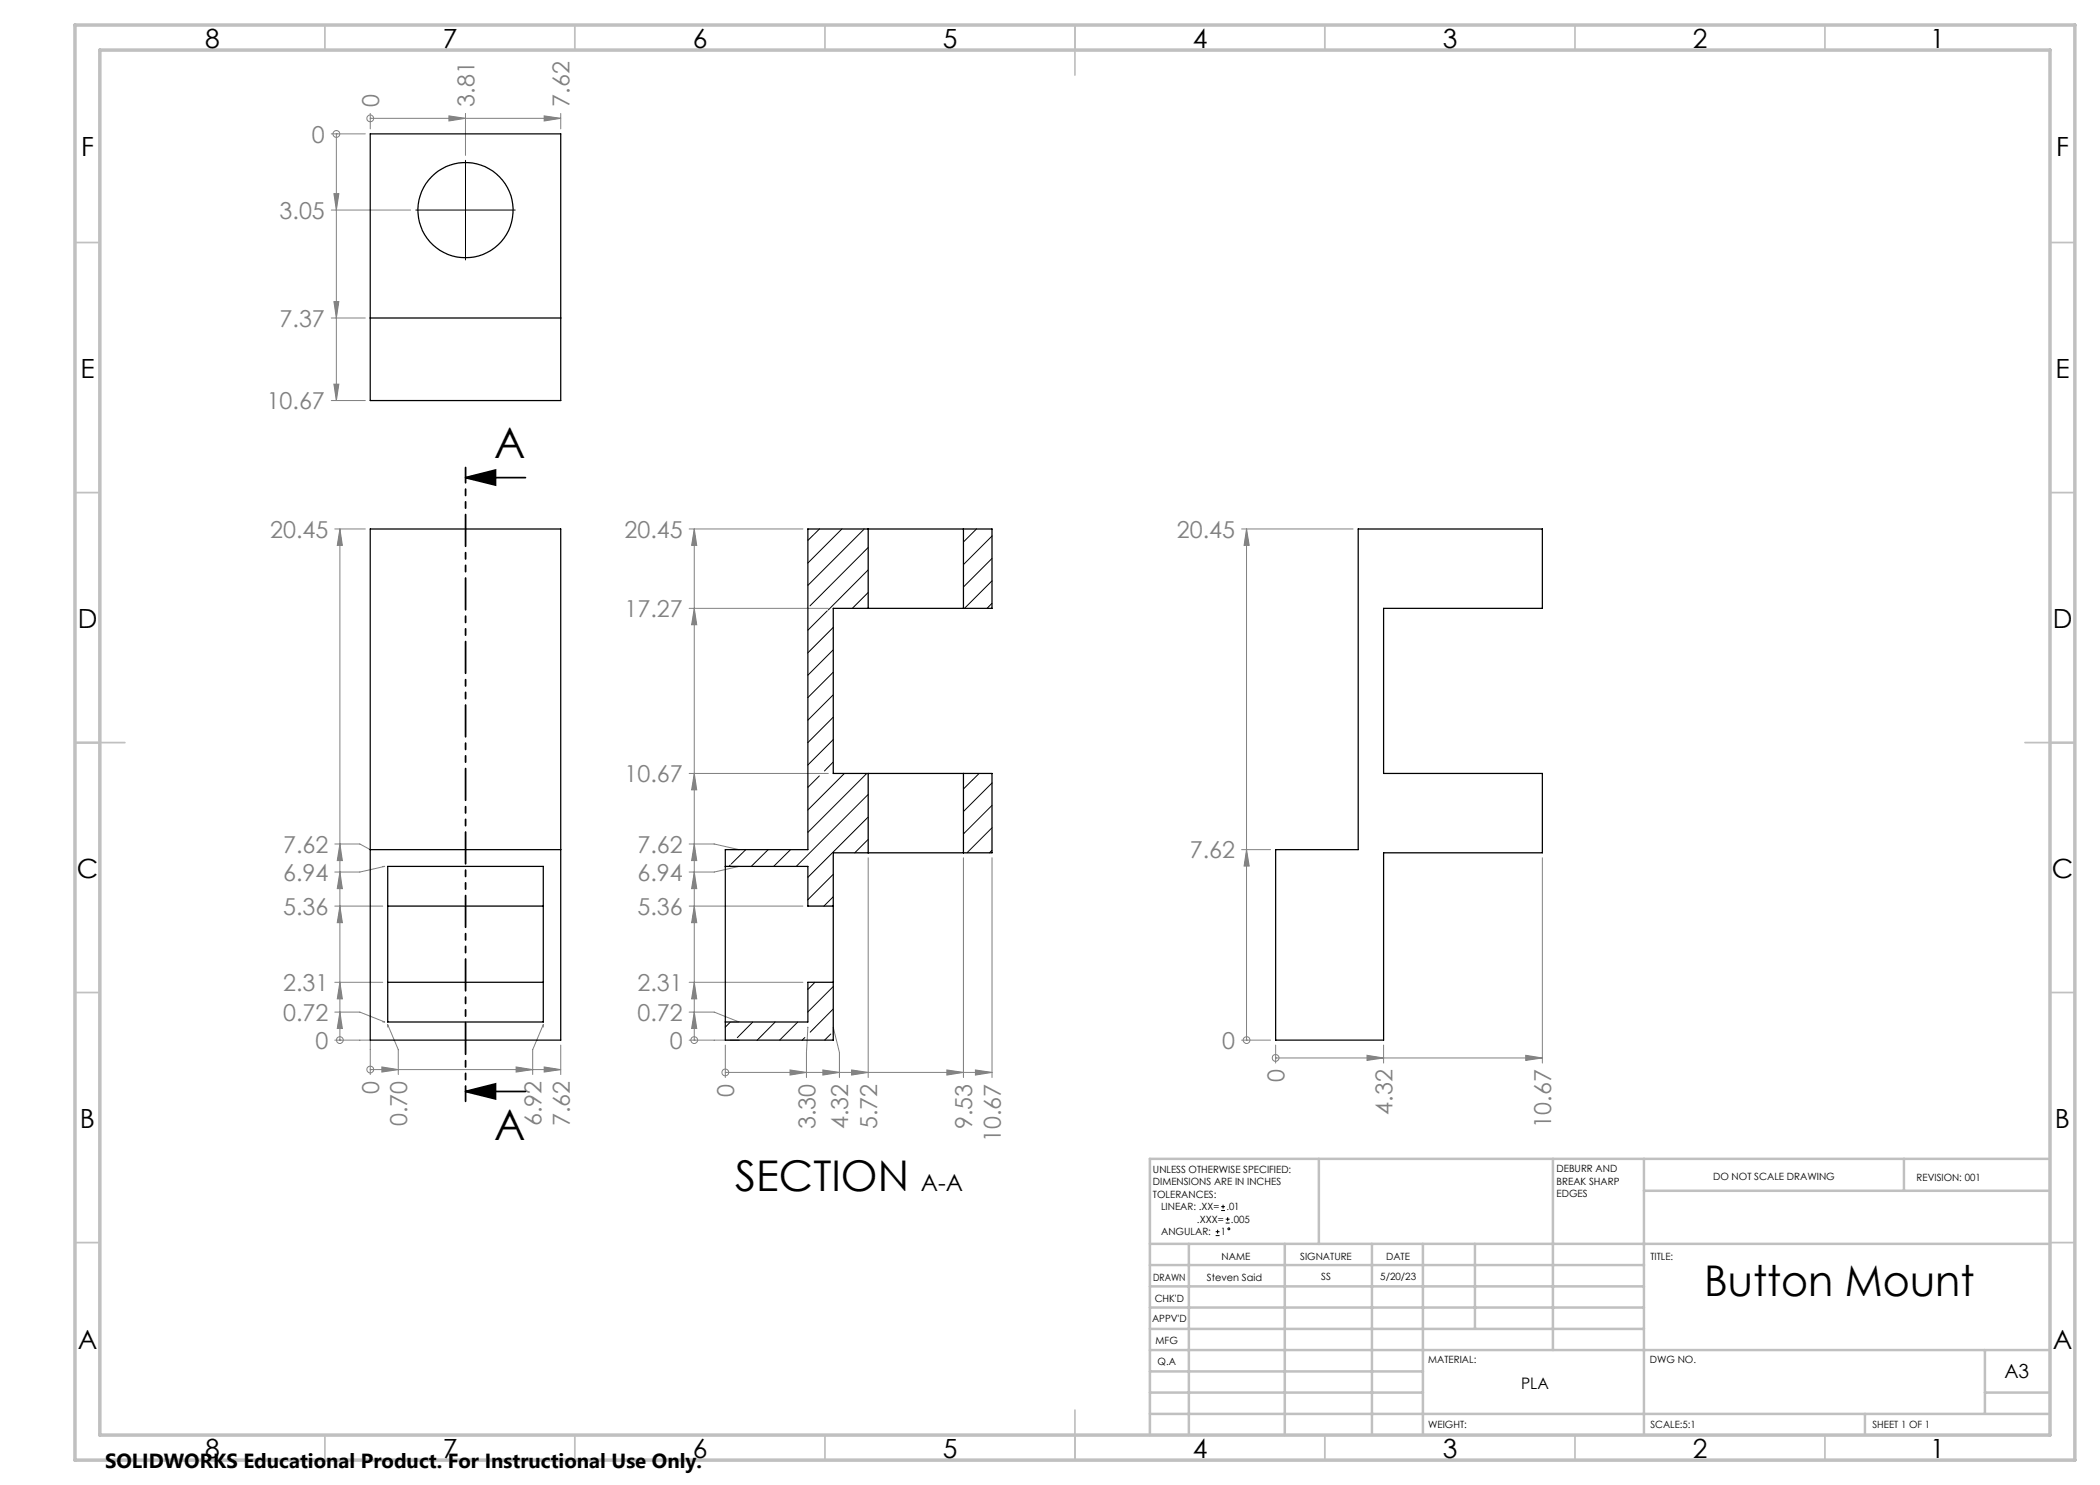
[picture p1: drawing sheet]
<svg xmlns="http://www.w3.org/2000/svg" width="420mm" height="297mm" viewBox="0 0 420 297" stroke-linecap="round" stroke-linejoin="round" font-family="sans-serif">
<g fill="none" stroke="#c0c0c0" stroke-width=".35">
<path d="M65 5v5M115 5v5M165 5v5M215 5v10M265 5v5M315 5v5M365 5v5M15 48.5h5M410 48.5h5M15 98.5h5M410 98.5h5M15 148.5h10"/>
<path d="M405 148.5h10M15 198.5h5M410 198.5h5M15 248.5h5M410 248.5h5M65 287v5M115 287v5M165 287v5M215 282v10M265 287v5M315 287v5M365 287v5"/>
</g>
<g fill="none" stroke="#c0c0c0" stroke-width=".5">
<path d="M263.8 231.8v17M310.6 231.8v38.2M328.8 231.8v55.2M328.8 238.2h81.2M380.8 231.8v6.4M410 231.8h-180v55.2M230 248.8h180M230 257.3h98.8M230 253h98.8M237.8 248.8v38.2M257 248.8v38.2M274.4 248.8v38.2"/>
<path d="M284.6 248.8v38.2M295 248.8v17M230 265.8h98.8M230 261.5h98.8M230 278.5h54.6M230 274.3h54.6M230 270h180M397 278.5h13M397 270v12.8M230 282.8h180M373 282.8v4.2"/>
</g>
<path d="M15 5h400v287h-400zM20 10h390v277h-390z" fill="none" stroke="#c0c0c0" stroke-width=".7"/>
<path d="M93.1 95.5l6-1.5v3zM93.1 95.5h12M93.1 218.3l6-1.5v3zM93.1 218.3h12" fill="none" stroke="#000" stroke-width=".35"/>
<g fill="none" stroke="#808080" stroke-width=".2">
<path d="M66.3 26.8h6.8M66.8 38.7h1l-.5 3.3zM67.3 26.8h.1M67.3 26.8v53.3M74 23.7h.1M74 22.7v3.1M74 23.7h38.1M89.8 23.2l3.3 .5-3.3 .5zM93.1 22.7v8.4M108.8 23.2l3.3 .5-3.3 .5zM112.1 22.7v3.1M66.3 42h15.8"/>
<path d="M66.3 63.6h6.8M66.8 60.3h1l-.5 3.3zM66.8 76.8h1l-.5 3.3zM66.3 80.1h6.8M67 105.8h6.1M68 105.8v102.2M68 105.8l.5 3.3h-1zM137.8 105.8h22.8M138.9 105.8l.4 3.3h-1zM138.9 105.8v102.2M248.3 105.8h22.3M249.3 105.8l.5 3.3h-1z"/>
<path d="M249.3 105.8v102.2M137.8 121.7h27.9M138.9 121.7l.4 3.3h-1zM137.8 154.7h27.9M138.9 154.7l.4 3.3h-1zM67 168.8h5l2 1.1M68 174.4l.5 3.3h-1zM68 168.8l.5 3.3h-1zM76.6 173.3h.3l-4.9 1.1h-5M137.8 168.8h5l5 1.1h-1.8M138.9 174.4l.4 3.3h-1zM138.9 168.8l.4 3.3h-1z"/>
<path d="M146 173.3h1.8l-5 1.1h-5M173.6 171.6v43.9M192.7 171.6v43.9M198.4 171.6v43.9M248.3 169.9h5.8M249.3 169.9l.5 3.3h-1zM308.5 171.6v41M67 196.5h9.6M67 181.2h9.6M68 196.5l.5 3.3h-1zM68 181.2l.5 3.3h-1zM137.8 196.5h22.8"/>
<path d="M137.8 181.2h22.8M138.9 196.5l.4 3.3h-1zM138.9 181.2l.4 3.3h-1zM67 208h7v6.9M67 202.4h5l4.9 2h-.3M68 208h.1M68 202.4l.5 3.3h-1zM74 213.9h.1M74 213.9h38.1M76.4 213.4l3.3 .5-3.3 .5zM77.5 205.4v-.5l2.2 5v5M103.2 213.4l3.3 .5-3.3 .5z"/>
<path d="M108.7 205.4v-.5l-2.2 5v5M108.8 213.4l3.3 .5-3.3 .5zM112.1 209v5.9M137.8 208h10M137.8 202.4h5l5 2h-1.8M138.9 208h.1M138.9 202.4l.4 3.3h-1zM145.1 214.5h.1M145.1 209v6.5M145.1 214.5h53.3M158 214l3.3 .5-3.3 .5zM161.6 205.4l-.3 5.1v5"/>
<path d="M164.6 214l3.3 .5-3.3 .5zM166.7 207v-1.5l1.2 5v5M170.3 214l3.3 .5-3.3 .5zM189.4 214l3.3 .5-3.3 .5zM195.1 214l3.3 .5-3.3 .5zM248.3 208h5.8M249.3 208h.1M255.1 211.6h.1M255.1 209v3.6M255.1 211.6h53.4M273.4 211.1l3.3 .5-3.3 .5zM276.7 209v3.6"/>
<path d="M305.2 211.1l3.3 .5-3.3 .5z"/>
<circle cx="67.3" cy="26.8" r=".68"/>
<circle cx="74" cy="23.7" r=".68"/>
<circle cx="68" cy="208" r=".68"/>
<circle cx="74" cy="213.9" r=".68"/>
<circle cx="138.8" cy="208" r=".68"/>
<circle cx="145" cy="214.5" r=".69"/>
<circle cx="249.3" cy="208" r=".68"/>
<circle cx="255.1" cy="211.6" r=".68"/>
</g>
<path d="M93.1 32.1v19.9M83.1 42h19.9" fill="none" stroke="#000" stroke-width=".2"/>
<path d="M93.1 93.5v126.8" fill="none" stroke="#000" stroke-width=".35" stroke-dasharray="6.3 1.3 1.3 1.3 1.3 1.3" stroke-dashoffset="3.3"/>
<path d="M93.1 95.5l6-1.5v3zM93.1 218.3l6-1.5v3z" fill="#000"/>
<g fill="#808080">
<path d="M68 202.4l.5 3.3h-1zM68 196.5l.5 3.3h-1zM68 181.2l.5 3.3h-1zM68 174.4l.5 3.3h-1zM68 168.8l.5 3.3h-1zM68 105.8l.5 3.3h-1zM66.8 38.7h1l-.5 3.3zM66.8 60.3h1l-.5 3.3zM66.8 76.8h1l-.5 3.3zM249.3 169.9l.5 3.3h-1zM249.3 105.8l.5 3.3h-1zM138.9 202.4l.4 3.3h-1zM138.9 196.5l.4 3.3h-1zM138.9 181.2l.4 3.3h-1zM138.9 174.4l.4 3.3h-1zM138.9 168.8l.4 3.3h-1zM138.9 154.7l.4 3.3h-1zM138.9 121.7l.4 3.3h-1zM138.9 105.8l.4 3.3h-1z"/>
<path d="M76.4 213.4l3.3 .5-3.3 .5zM103.2 213.4l3.3 .5-3.3 .5zM108.8 213.4l3.3 .5-3.3 .5z"/>
<path d="M89.8 23.2l3.3 .5-3.3 .5zM108.8 23.2l3.3 .5-3.3 .5z"/>
<path d="M273.4 211.1l3.3 .5-3.3 .5zM305.2 211.1l3.3 .5-3.3 .5zM158 214l3.3 .5-3.3 .5zM164.6 214l3.3 .5-3.3 .5zM170.3 214l3.3 .5-3.3 .5zM189.4 214l3.3 .5-3.3 .5zM195.1 214l3.3 .5-3.3 .5z"/>
</g>
<g fill="none" stroke="#000" stroke-width=".25">
<path d="M74 26.8h38.1v53.3h-38.1zM74 63.6h38.1M74 105.8h38.1v102.2h-38.1zM173.6 105.8h19.1M173.6 105.8h-12v64.1h-16.5v38.1h21.6v-37.4h6.9M173.6 105.8v15.9M192.7 105.8h5.7v15.9h-5.7M192.7 105.8v15.9M271.6 105.8h36.9v15.9h-31.8v33h31.8v15.9h-31.8v37.4h-21.6v-38.1h16.5zM173.6 121.7h19.1M173.6 121.7h-6.9v33h6.9M173.6 154.7h19.1"/>
<path d="M173.6 154.7v15.9M192.7 154.7h5.7v15.9h-5.7M192.7 154.7v15.9M74 169.9h38.1M77.5 173.3h31.2v31.1h-31.2zM145.1 173.3h16.5v7.9h5.1M173.6 170.6h19.1M77.5 181.2h31.2M77.5 196.5h31.2M166.7 196.5h-5.1v7.9h-16.5"/>
<circle cx="93.1" cy="42" r="9.5"/>
</g>
<g fill="none" stroke="#000" stroke-width=".2">
<path d="M163.9 105.8l-2.3 2.3M168.4 105.8l-6.8 6.8M172.9 105.8l-11.3 11.3M173.6 109.5l-11.6 11.7M173.6 114l-7.9 8M173.6 118.5l-3.1 3.2M195.3 105.8l-2.6 2.6M198.4 107.2l-5.7 5.7M198.4 116.2l-5.5 5.5M198.4 111.7l-5.7 5.7M165.5 122.2l-3.9 3.8M166.7 125.5l-5.1 5.1"/>
<path d="M166.7 130l-5.1 5M166.7 134.4l-5.1 5.1M166.7 139l-5.1 5M198.4 120.6l-1 1.1M163.9 155.2l-2.3 2.3M166.7 143.4l-5.1 5.1M166.7 147.9l-5.1 5.1M166.7 152.4l-1.8 1.8M168.9 154.7l-7.3 7.3M173.4 154.7l-11.8 11.8M173.6 158.9l-14.4 14.4M195.8 154.7l-3.1 3.1"/>
<path d="M198.4 156.6l-5.7 5.7M146.1 173l-.3 .2M149.2 169.9l-2.9 2.9M153.6 169.9l-3.4 3.4M158.1 169.9l-3.4 3.4M166.7 174.9l-5.1 5M166.7 179.3l-1.9 1.9M173.6 163.4l-12 12.1M173.6 167.9l-2.6 2.7M198.4 165.6l-5 5M198.4 161.1l-5.7 5.7M198.4 170l-.5 .6"/>
<path d="M163 196.5l-1.4 1.4M166.7 197.3l-5.1 5.1M146.1 204.4l-1 1M150.6 204.4l-3.1 3.1M155 204.4l-3.6 3.6M159.6 204.4l-3.7 3.6M161 207.5l-.6 .5M166.2 206.8l-1.3 1.2M166.7 201.8l-4.7 4.6M243.1 247.1h.8M243.1 246.3h.8M243.5 246v.7"/>
<path d="M244.2 242.1h.8M244.2 241.3h.8M244.6 240.9v.8M245.1 244.6h.8M245.1 243.8h.8M245.5 243.4v.8"/>
<circle cx="245.8" cy="245.8" r=".19"/>
</g>
<g font-size="8.5">
<text x="98.9" y="91.6">A</text>
<text x="98.9" y="227.9">A</text>
<text x="147" y="238.1">SECTION</text>
<text x="340.8" y="259.3">Button Mount</text>
</g>
<g font-size="5.3">
<text x="41" y="9.5">8</text>
<text x="88.5" y="9.5">7</text>
<text x="138.5" y="9.5">6</text>
<text x="188.5" y="9.5">5</text>
<text x="238.5" y="9.5">4</text>
<text x="288.5" y="9.5">3</text>
<text x="338.5" y="9.5">2</text>
<text x="386" y="9.5">1</text>
<text x="16.2" y="31.2">F</text>
<text x="411.2" y="31.2">F</text>
<text x="16.1" y="75.5">E</text>
<text x="411.1" y="75.5">E</text>
<text x="15.5" y="125.5">D</text>
<text x="410.5" y="125.5">D</text>
<text x="15.4" y="175.5">C</text>
<text x="410.4" y="175.5">C</text>
<text x="16" y="225.5">B</text>
<text x="411" y="225.5">B</text>
<text x="15.5" y="269.7">A</text>
<text x="410.5" y="269.7">A</text>
<text x="41" y="291.5">8</text>
<text x="88.5" y="291.5">7</text>
<text x="138.5" y="291.5">6</text>
<text x="188.5" y="291.5">5</text>
<text x="238.5" y="291.5">4</text>
<text x="288.5" y="291.5">3</text>
<text x="338.5" y="291.5">2</text>
<text x="386" y="291.5">1</text>
</g>
<g font-size="4.7" fill="#808080">
<text x="75.8" y="21.4" transform="rotate(-90 75.8 21.4)">0</text>
<text x="94.9" y="21.4" transform="rotate(-90 94.9 21.4)">3.81</text>
<text x="113.9" y="21.4" transform="rotate(-90 113.9 21.4)">7.62</text>
<text x="62.4" y="28.5">0</text>
<text x="55.9" y="43.8">3.05</text>
<text x="55.9" y="65.4">7.37</text>
<text x="53.3" y="81.9">10.67</text>
<text x="54" y="107.5">20.45</text>
<text x="124.9" y="107.5">20.45</text>
<text x="235.4" y="107.5">20.45</text>
<text x="124.9" y="123.4">17.27</text>
<text x="124.9" y="156.4">10.67</text>
<text x="56.6" y="170.5">7.62</text>
<text x="127.5" y="170.5">7.62</text>
<text x="238" y="171.7">7.62</text>
<text x="56.6" y="176.2">6.94</text>
<text x="127.5" y="176.2">6.94</text>
<text x="56.6" y="183">5.36</text>
<text x="127.5" y="183">5.36</text>
<text x="56.6" y="198.2">2.31</text>
<text x="127.5" y="198.2">2.31</text>
<text x="56.6" y="204.2">0.72</text>
<text x="63.1" y="209.8">0</text>
<text x="127.5" y="204.2">0.72</text>
<text x="134" y="209.8">0</text>
<text x="244.4" y="209.8">0</text>
<text x="75.8" y="218.8" transform="rotate(-90 75.8 218.8)">0</text>
<text x="146.8" y="219.4" transform="rotate(-90 146.8 219.4)">0</text>
<text x="256.9" y="216.5" transform="rotate(-90 256.9 216.5)">0</text>
<text x="81.4" y="225.2" transform="rotate(-90 81.4 225.2)">0.70</text>
<text x="108.3" y="225.2" transform="rotate(-90 108.3 225.2)">6.92</text>
<text x="113.9" y="225.2" transform="rotate(-90 113.9 225.2)">7.62</text>
<text x="163.1" y="225.8" transform="rotate(-90 163.1 225.8)">3.30</text>
<text x="169.7" y="225.8" transform="rotate(-90 169.7 225.8)">4.32</text>
<text x="175.4" y="225.8" transform="rotate(-90 175.4 225.8)">5.72</text>
<text x="194.5" y="225.8" transform="rotate(-90 194.5 225.8)">9.53</text>
<text x="278.5" y="222.9" transform="rotate(-90 278.5 222.9)">4.32</text>
<text x="310.2" y="225.5" transform="rotate(-90 310.2 225.5)">10.67</text>
<text x="200.2" y="228.4" transform="rotate(-90 200.2 228.4)">10.67</text>
</g>
<text font-size="4.7" x="184.2" y="238.1">A-A</text>
<text font-size="4.1" x="21" y="293.7">SOLIDWORKS Educational Product. For Instructional Use Only.</text>
<text font-size="3.9" x="400.9" y="275.5">A3</text>
<text font-size="3.2" x="304.2" y="277.9">PLA</text>
<g font-size="2">
<text x="230.6" y="234.6">UNLESS OTHERWISE SPECIFIED:</text>
<text x="230.6" y="237.1">DIMENSIONS ARE IN INCHES</text>
<text x="230.6" y="239.6">TOLERANCES:</text>
<text x="311.3" y="234.5">DEBURR AND</text>
<text x="311.3" y="237">BREAK SHARP</text>
<text x="311.3" y="239.5">EDGES</text>
<text x="342.6" y="236">DO NOT SCALE DRAWING</text>
<text x="383.3" y="236.2">REVISION: 001</text>
<text x="232.2" y="242.1">LINEAR: .XX=</text>
<text x="239.4" y="244.6">.XXX=</text>
<text x="245.3" y="242.1">.01</text>
<text x="246.2" y="244.6">.005</text>
<text x="232.2" y="247.1">ANGULAR:</text>
<text x="244.2" y="247.1">1</text>
<text x="244.3" y="252">NAME</text>
<text x="260" y="251.9">SIGNATURE</text>
<text x="277.2" y="251.9">DATE</text>
<text x="330.1" y="251.9">TITLE:</text>
<text x="230.6" y="256.1">DRAWN</text>
<text x="241.4" y="256.1">Steven Said</text>
<text x="264.2" y="255.9">SS</text>
<text x="276.1" y="255.9">5/20/23</text>
<text x="230.9" y="260.3">CHK'D</text>
<text x="230.4" y="264.4">APPV'D</text>
<text x="231.1" y="268.8">MFG</text>
<text x="231.5" y="273">Q.A</text>
<text x="285.6" y="272.5">MATERIAL:</text>
<text x="330" y="272.5">DWG NO.</text>
<text x="285.6" y="285.5">WEIGHT:</text>
<text x="330.1" y="285.6">SCALE:5:1</text>
<text x="374.5" y="285.6">SHEET 1 OF 1</text>
</g>
</svg>
